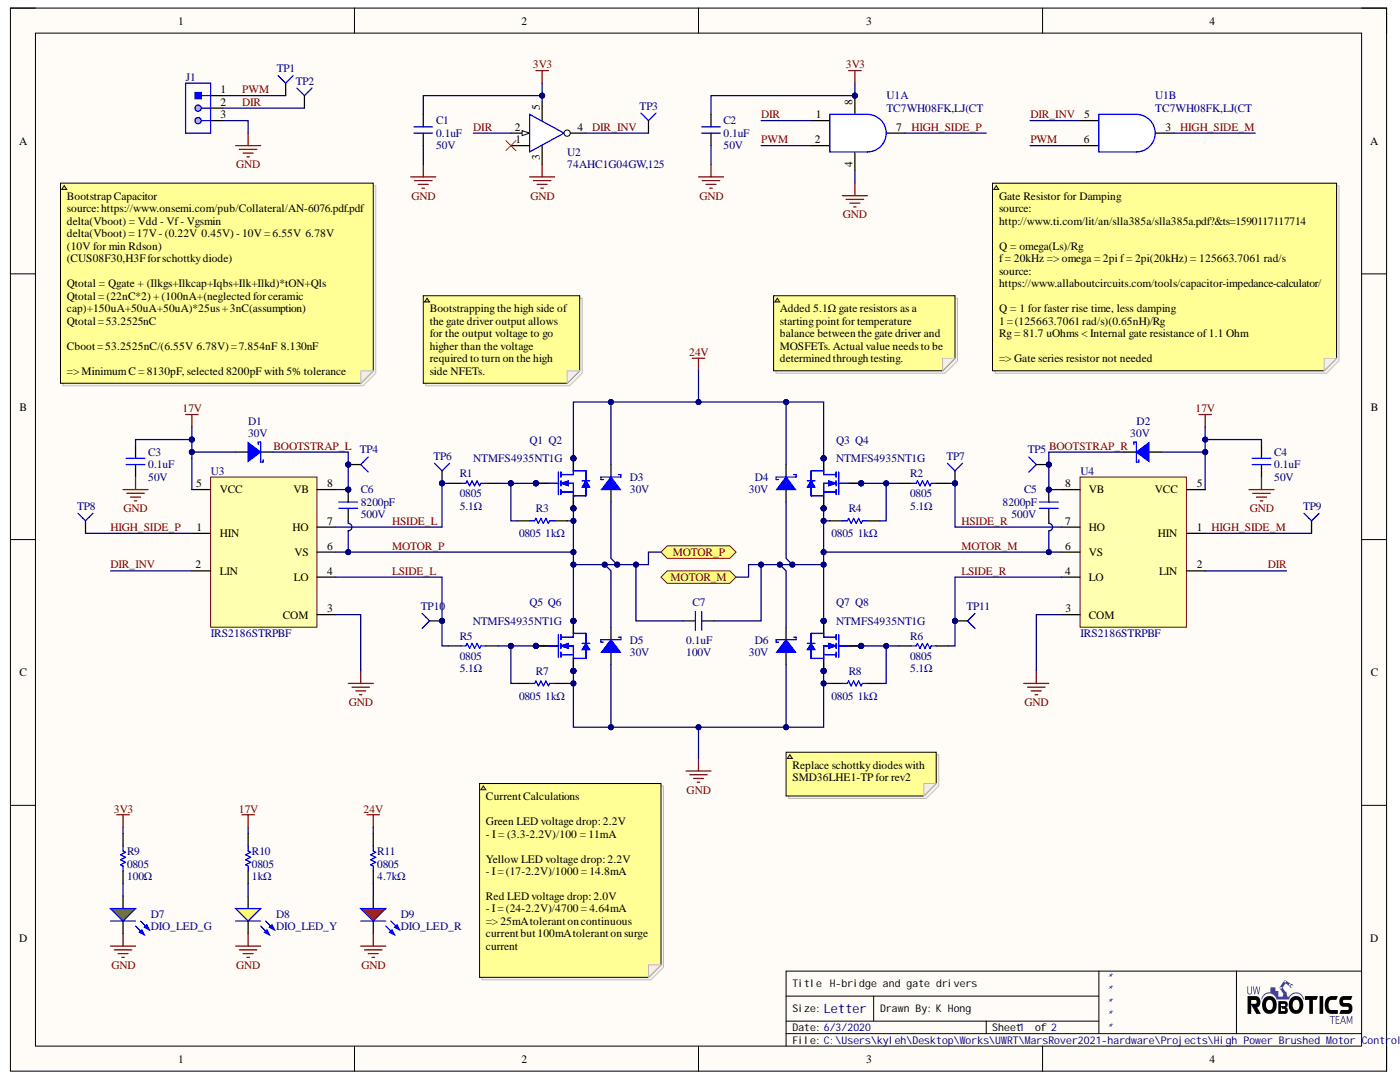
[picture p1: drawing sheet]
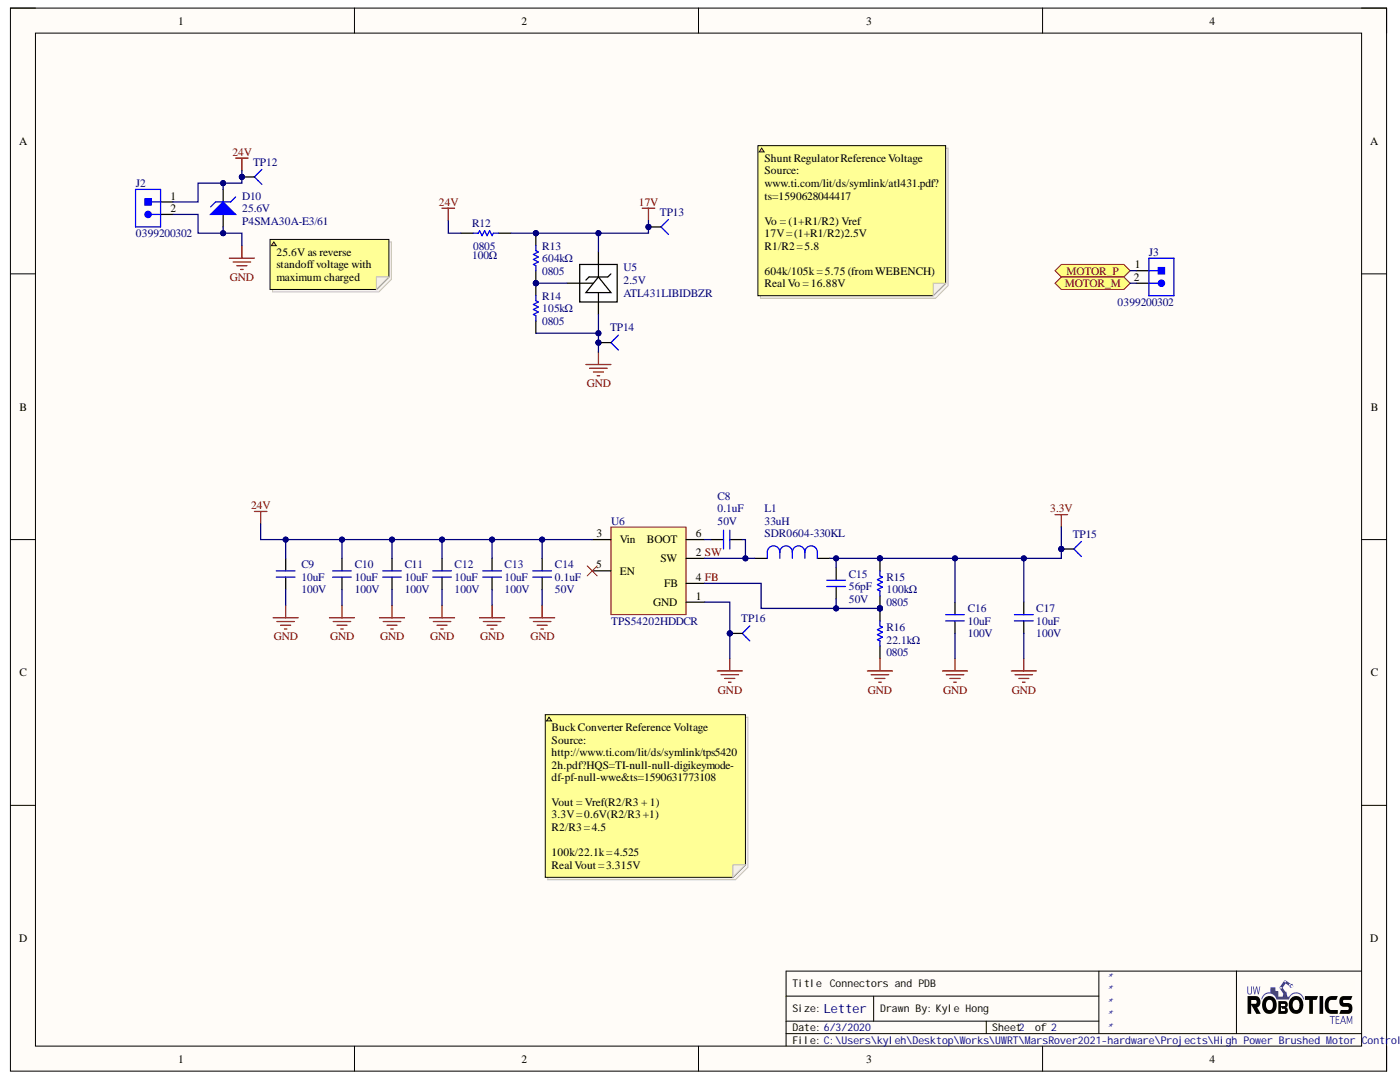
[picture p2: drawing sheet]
# Altium project High power brushded DC MC.PrjPcb
2 sheets, 81 parts. Net scope: flat (ports and power ports of the same name join across sheets).
Board file: High power brushded DC MC.PcbDoc
Sheets:
  H-bridge and gate drivers.SchDoc
  Connectors and PDB.SchDoc

## Sheet H-bridge and gate drivers.SchDoc: H-bridge and gate drivers
size Letter; DrawnBy: K Hong; SheetNumber: 1; SheetTotal: 2

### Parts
C1  value 0.1uF  Voltage Rating: 50V  [CAPC2012X140N]  (hidden comment: CAP_0.1uF_50V_0805)
C2  value 0.1uF  Voltage Rating: 50V  [CAPC2012X140N]  (hidden comment: CAP_0.1uF_50V_0805)
C3  value 0.1uF  Voltage Rating: 50V  [CAPC2012X140N]  (hidden comment: CAP_0.1uF_50V_0805)
C4  value 0.1uF  Voltage Rating: 50V  [CAPC2012X140N]  (hidden comment: CAP_0.1uF_50V_0805)
C5  Capacitance: 8200pF  Voltage Rating (DC): 500V  [CAPC1206(3216)]  (hidden comment: CAP_8200pF_500V_1206)
C6  Capacitance: 8200pF  Voltage Rating (DC): 500V  [CAPC1206(3216)]  (hidden comment: CAP_8200pF_500V_1206)
C7  Capacitance: 0.1uF  Voltage(DC): 100V  [MKS2D031001A00MSSD]  (hidden comment: CAP_0.1uF_100V_FILM)
D1  Vr (Max): 30V  [SOD-323_UNIDIR]  (hidden comment: DIO_SCHOTTKY_30V_800mA)
D2  Vr (Max): 30V  [SOD-323_UNIDIR]  (hidden comment: DIO_SCHOTTKY_30V_800mA)
D3  Vr (Max): 30V  [SOD-323_UNIDIR]  (hidden comment: DIO_SCHOTTKY_30V_800mA)
D4  Vr (Max): 30V  [SOD-323_UNIDIR]  (hidden comment: DIO_SCHOTTKY_30V_800mA)
D5  Vr (Max): 30V  [SOD-323_UNIDIR]  (hidden comment: DIO_SCHOTTKY_30V_800mA)
D6  Vr (Max): 30V  [SOD-323_UNIDIR]  (hidden comment: DIO_SCHOTTKY_30V_800mA)
D7  DIO_LED_G  [LED_0805_LINE]
D8  DIO_LED_Y  [LED_0805_LINE]
D9  DIO_LED_R  [LED_0805_LINE]
J1  CON_3M_TERM  [1935174]  (value not drawn)
Q1  NTMFS4935NT1G  [SO8-FL]  (value not drawn)
Q2  NTMFS4935NT1G  [SO8-FL]
Q3  NTMFS4935NT1G  [SO8-FL]
Q4  NTMFS4935NT1G  [SO8-FL]  (value not drawn)
Q5  NTMFS4935NT1G  [SO8-FL]  (value not drawn)
Q6  NTMFS4935NT1G  [SO8-FL]
Q7  NTMFS4935NT1G  [SO8-FL]  (value not drawn)
Q8  NTMFS4935NT1G  [SO8-FL]
R1  value 5.1Ω  Case Code (Imperial): 0805  [RESC2013X70X40LL20T20]  (hidden comment: RES_5.1Ω_0805)
R2  value 5.1Ω  Case Code (Imperial): 0805  [RESC2013X70X40LL20T20]  (hidden comment: RES_5.1Ω_0805)
R3  value 1kΩ  Case Code (Imperial): 0805  [RESC2012X60N]  (hidden comment: RES_1kΩ_0805)
R4  value 1kΩ  Case Code (Imperial): 0805  [RESC2012X60N]  (hidden comment: RES_1kΩ_0805)
R5  value 5.1Ω  Case Code (Imperial): 0805  [RESC2013X70X40LL20T20]  (hidden comment: RES_5.1Ω_0805)
R6  value 5.1Ω  Case Code (Imperial): 0805  [RESC2013X70X40LL20T20]  (hidden comment: RES_5.1Ω_0805)
R7  value 1kΩ  Case Code (Imperial): 0805  [RESC2012X60N]  (hidden comment: RES_1kΩ_0805)
R8  value 1kΩ  Case Code (Imperial): 0805  [RESC2012X60N]  (hidden comment: RES_1kΩ_0805)
R9  value 100Ω  Case Code (Imperial): 0805  [RESC2012X60N]  (hidden comment: RES_100Ω_0805)
R10  value 1kΩ  Case Code (Imperial): 0805  [RESC2012X60N]  (hidden comment: RES_1kΩ_0805)
R11  value 4.7kΩ  Case Code (Imperial): 0805  [RESC2012X60N]  (hidden comment: RES_4.7kΩ_0805)
TP1  TESTPOINT_SMD  [TESTPOINT]  (value not drawn)
TP2  TESTPOINT_SMD  [TESTPOINT]  (value not drawn)
TP3  TESTPOINT_SMD  [TESTPOINT]  (value not drawn)
TP4  TESTPOINT_SMD  [TESTPOINT]  (value not drawn)
TP5  TESTPOINT_SMD  [TESTPOINT]  (value not drawn)
TP6  TESTPOINT_SMD  [TESTPOINT]  (value not drawn)
TP7  TESTPOINT_SMD  [TESTPOINT]  (value not drawn)
TP8  TESTPOINT_SMD  [TESTPOINT]  (value not drawn)
TP9  TESTPOINT_SMD  [TESTPOINT]  (value not drawn)
TP10  TESTPOINT_SMD  [TESTPOINT]  (value not drawn)
TP11  TESTPOINT_SMD  [TESTPOINT]  (value not drawn)
U1  TC7WH08FK,LJ(CT  [8-VFSOP]  (parts A,B of 2)
U2  74AHC1G04GW,125  [SOT353]
U3  IRS2186STRPBF  [8-SOIC_M]
U4  IRS2186STRPBF  [8-SOIC_M]

### Ports
MOTOR_M (bidir), MOTOR_P (bidir)

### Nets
3V3: C1.2 C2.2 R9.2 U1.8(Vcc) U2.5(Vcc)
17V: C3.2 C4.2 D1.1(Anode) D2.1(Anode) R10.2 U3.5(VCC) U4.5(VCC)
24V: D3.2(Cathode) D4.2(Cathode) Q1.3(Drain) Q2.3(Drain) Q3.3(Drain) Q4.3(Drain) R11.2
GND: C1.1 C2.1 C3.1 C4.1 D5.1(Anode) D6.1(Anode) D7.2(K) D8.2(K) D9.2(K) J1.3 Q5.1(Source) Q6.1(Source) Q7.1(Source) Q8.1(Source) R7.2 R8.1 U1.4(GND) U2.3(GND) U3.3(COM) U4.3(COM)
BOOTSTRAP_L: C6.2 D1.2(Cathode) TP4.1(=value) U3.8(VB)
BOOTSTRAP_R: C5.2 D2.2(Cathode) TP5.1(=value) U4.8(VB)
DIR: J1.2 TP2.1(=value) U1.1(A1) U2.2(A) U4.2(LIN)
DIR_INV: TP3.1(=value) U1.5(A2) U2.4(Y) U3.2(LIN)
HIGH_SIDE_M: TP9.1(=value) U1.3(Y2) U4.1(HIN)
HIGH_SIDE_P: TP8.1(=value) U1.7(Y1) U3.1(HIN)
HSIDE_L: R1.1 TP6.1(=value) U3.7(HO)
HSIDE_R: R2.2 TP7.1(=value) U4.7(HO)
LSIDE_L: R5.1 TP10.1(=value) U3.4(LO)
LSIDE_R: R6.2 TP11.1(=value) U4.4(LO)
MOTOR_M: C5.1 C7.2 D4.1(Anode) D6.2(Cathode) Q3.1(Source) Q4.1(Source) Q7.3(Drain) Q8.3(Drain) R4.1 U4.6(VS) ; port MOTOR_M
MOTOR_P: C6.1 C7.1 D3.1(Anode) D5.2(Cathode) Q1.1(Source) Q2.1(Source) Q5.3(Drain) Q6.3(Drain) R3.2 U3.6(VS) ; port MOTOR_P
PWM: J1.1 TP1.1(=value) U1.2(B1) U1.6(B2)
NetD7_1: D7.1(A) R9.1
NetD8_1: D8.1(A) R10.1
NetD9_1: D9.1(A) R11.1
NetQ1_2: Q1.2(Gate) Q2.2(Gate) R1.2 R3.1
NetQ3_2: Q3.2(Gate) Q4.2(Gate) R2.1 R4.2
NetQ5_2: Q5.2(Gate) Q6.2(Gate) R5.2 R7.1
NetQ7_2: Q7.2(Gate) Q8.2(Gate) R6.1 R8.2

Not connected (* = marked no-connect by the designer): U2 1(NC)*

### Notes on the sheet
- Bootstrap Capacitor
  source: https://www.onsemi.com/pub/Collateral/AN-6076.pdf.pdf
  delta(Vboot) = Vdd - Vf - Vgsmin
  delta(Vboot) = 17V - (0.22V  0.45V) - 10V = 6.55V  6.78V
  (10V for min Rdson)
  (CUS08F30,H3F for schottky diode)
  Qtotal = Qgate + (Ilkgs+Ilkcap+Iqbs+Ilk+Ilkd)*tON+Qls
  Qtotal = (22nC*2) + (100nA+(neglected for ceramic cap)+150uA+50uA+50uA)*25us + 3nC(assumption)
  Qtotal = 53.2525nC
  Cboot = 53.2525nC/(6.55V  6.78V) = 7.854nF  8.130nF
  => Minimum C = 8130pF, selected 8200pF with 5% tolerance
- Bootstrapping the high side of the gate driver output allows for the output voltage to go higher than the voltage required to turn on the high side NFETs.
- Added 5.1Ω gate resistors as a starting point for temperature balance between the gate driver and MOSFETs. Actual value needs to be determined through testing.
- (near U1) Gate Resistor for Damping
  source: http://www.ti.com/lit/an/slla385a/slla385a.pdf?&ts=1590117117714
  Q = omega(Ls)/Rg
  f = 20kHz => omega = 2pi f = 2pi(20kHz) = 125663.7061 rad/s
  source: https://www.allaboutcircuits.com/tools/capacitor-impedance-calculator/
  Q = 1 for faster rise time, less damping
  1 = (125663.7061 rad/s)(0.65nH)/Rg
  Rg = 81.7 uOhms < Internal gate resistance of 1.1 Ohm
  => Gate series resistor not needed
- Replace schottky diodes with SMD36LHE1-TP for rev2
- Current Calculations
  Green LED voltage drop: 2.2V
  - I = (3.3-2.2V)/100 = 11mA
  Yellow LED voltage drop: 2.2V
  - I = (17-2.2V)/1000 = 14.8mA
  Red LED voltage drop: 2.0V
  - I = (24-2.2V)/4700 = 4.64mA
  => 25mA tolerant on continuous current but 100mA tolerant on surge current

## Sheet Connectors and PDB.SchDoc: Connectors and PDB
size Letter; DrawnBy: Kyle Hong; SheetNumber: 2; SheetTotal: 2

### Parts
C8  value 0.1uF  Voltage Rating: 50V  [CAPC2012X140N]  (hidden comment: CAP_0.1uF_50V_0805)
C9  Capacitance: 10uF  Voltage Rating: 100V  [CAPC1210(3225)]  (hidden comment: CAP_10uF_100V_1210)
C10  Capacitance: 10uF  Voltage Rating: 100V  [CAPC1210(3225)]  (hidden comment: CAP_10uF_100V_1210)
C11  Capacitance: 10uF  Voltage Rating: 100V  [CAPC1210(3225)]  (hidden comment: CAP_10uF_100V_1210)
C12  Voltage Rating: 100V  Capacitance: 10uF  [CAPC1210(3225)]  (hidden comment: CAP_10uF_100V_1210)
C13  Voltage Rating: 100V  Capacitance: 10uF  [CAPC1210(3225)]  (hidden comment: CAP_10uF_100V_1210)
C14  value 0.1uF  Voltage Rating: 50V  [CAPC2012X140N]  (hidden comment: CAP_0.1uF_50V_0805)
C15  Voltage Rating: 50V  Capacitance: 56pF  [CAP 0805_2012]  (hidden comment: CAP_56pF_50V_0805)
C16  Capacitance: 10uF  Voltage Rating: 100V  [CAPC1210(3225)]  (hidden comment: CAP_10uF_100V_1210)
C17  Capacitance: 10uF  Voltage Rating: 100V  [CAPC1210(3225)]  (hidden comment: CAP_10uF_100V_1210)
D10  Reverse Standoff Voltage: 25.6V  [DO-214AC_UNI]  (hidden comment: P4SMA30A-E3/61)
J2  Manufacturer Part Number 1: 0399200302  [MOLEX-0399200302]  (hidden comment: SCREW_TERM_115A)
J3  Manufacturer Part Number 1: 0399200302  [MOLEX-0399200302]  (hidden comment: SCREW_TERM_115A)
L1  Manufacturer Part Number 1: SDR0604-330KL  Inductance: 33uH  [IND_BOURNS_SDR0604]  (hidden comment: IND_33uH_880mA)
MH1  MOUNTING_HOLES  [MOUNTING_HOLE]  (value not drawn)
MH2  MOUNTING_HOLES  [MOUNTING_HOLE]  (value not drawn)
MH3  MOUNTING_HOLES  [MOUNTING_HOLE]  (value not drawn)
MH4  MOUNTING_HOLES  [MOUNTING_HOLE]  (value not drawn)
R12  value 100Ω  Case Code (Imperial): 0805  [RESC2012X60N]  (hidden comment: RES_100Ω_0805)
R13  Resistance: 604kΩ  Case/Package: 0805  [RESC2012X60N]  (hidden comment: RES_604kΩ_0805)
R14  Resistance: 105kΩ  Case Code (Imperial): 0805  [RESC2012X60N]  (hidden comment: RES_105kΩ_0805)
R15  Resistance: 100kΩ  Case/Package: 0805  [RESC2012X60N]  (hidden comment: RES_100kΩ_0805)
R16  Case Code (Imperial): 0805  Resistance: 22.1kΩ  [RESC2012X60N]  (hidden comment: RES_22.1kΩ_0805)
TP12  TESTPOINT_SMD  [TESTPOINT]  (value not drawn)
TP13  TESTPOINT_SMD  [TESTPOINT]  (value not drawn)
TP14  TESTPOINT_SMD  [TESTPOINT]  (value not drawn)
TP15  TESTPOINT_SMD  [TESTPOINT]  (value not drawn)
TP16  TESTPOINT_SMD  [TESTPOINT]  (value not drawn)
U5  Reference Voltage: 2.5V  [SOT23-3]  (hidden comment: ATL431LIBIDBZR)
U6  TPS54202HDDCR  [SOT23-6]

### Ports
MOTOR_M (bidir), MOTOR_P (bidir)

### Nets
3.3V: C15.2 C16.2 C17.2 L1.1 R15.2 TP15.1(=value)
17V: R12.2 R13.2 TP13.1(=value) U5.1(CATHODE)
24V: C9.2 C10.2 C11.2 C12.2 C13.2 C14.2 D10.2 J2.1 R12.1 TP12.1(=value) U6.3(Vin)
GND: C9.1 C10.1 C11.1 C12.1 C13.1 C14.1 C16.1 C17.1 D10.1 J2.2 R14.1 R16.1 TP14.1(=value) TP16.1(=value) U5.3(ANODE) U6.1(GND)
FB: C15.1 R15.1 R16.2 U6.4(FB)
MOTOR_M: J3.2 ; port MOTOR_M
MOTOR_P: J3.1 ; port MOTOR_P
SW: C8.2 L1.2 U6.2(SW)
NetC8_1: C8.1 U6.6(BOOT)
NetR13_1: R13.1 R14.2 U5.2(REF)

Not connected (* = marked no-connect by the designer): U6 5(EN)*

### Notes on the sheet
- 25.6V as reverse standoff voltage with maximum charged condition in mind
- Shunt Regulator Reference Voltage
  Source: www.ti.com/lit/ds/symlink/atl431.pdf?ts=1590628044417
  Vo = (1+R1/R2) Vref
  17V = (1+R1/R2)2.5V
  R1/R2 = 5.8
  604k/105k = 5.75 (from WEBENCH)
  Real Vo = 16.88V
- Buck Converter Reference Voltage
  Source: http://www.ti.com/lit/ds/symlink/tps54202h.pdf?HQS=TI-null-null-digikeymode-df-pf-null-wwe&ts=1590631773108
  Vout = Vref(R2/R3 + 1)
  3.3V = 0.6V(R2/R3 +1)
  R2/R3 = 4.5
  100k/22.1k = 4.525
  Real Vout = 3.315V

## Nets that join several sheets
17V: H-bridge and gate drivers (7 pins), Connectors and PDB (R12.2 R13.2 TP13.1 U5.1)
24V: H-bridge and gate drivers (7 pins), Connectors and PDB (11 pins)
GND: H-bridge and gate drivers (20 pins), Connectors and PDB (16 pins)
MOTOR_M: H-bridge and gate drivers (10 pins), Connectors and PDB (J3.2)
MOTOR_P: H-bridge and gate drivers (10 pins), Connectors and PDB (J3.1)
